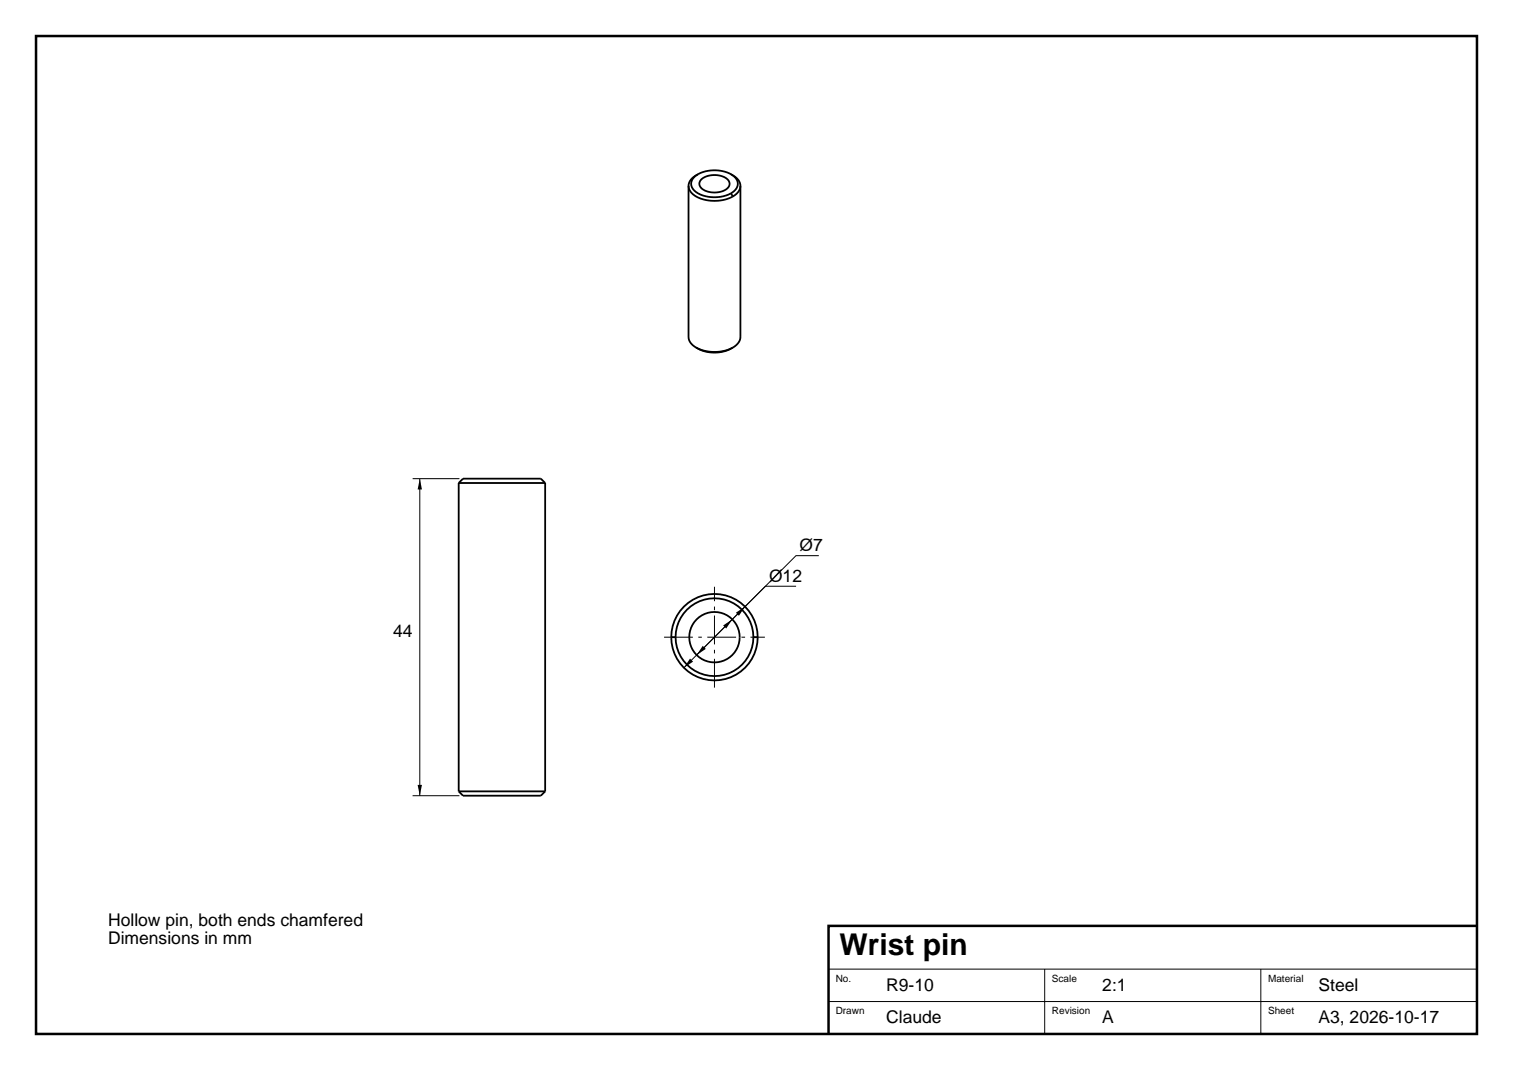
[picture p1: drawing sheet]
<svg xmlns="http://www.w3.org/2000/svg" width="420mm" height="297mm" viewBox="0 0 420 297" stroke-linecap="round" stroke-linejoin="round" font-family="sans-serif">
<path d="M10 10h400v277h-400zM410 257h-180v30" fill="none" stroke="#000" stroke-width=".7" stroke-linecap="butt"/>
<path d="M114.5 132.9h13M116.5 132.9v88M227.3 154.2h-6.3l-27.6 27.6M221 162.7h-8.5l-22.7 22.6M114.5 220.9h13M230 269h180M230 278h180M290 269v18M350 269v18" fill="none" stroke="#000" stroke-width=".28"/>
<g fill="none" stroke="#000" stroke-width=".5">
<path d="M191.1 51.6v41.9a4.3 4.3 0 0 0 3.6 3.6 11.4 11.4 0 0 0 8.7-.6M193.8 48.4l-.9 .5a3.1 3.1 0 0 0-1.7 2.9 3.1 3.1 0 0 0 2 2.7 11.3 11.3 0 0 0 10.2 0M193.8 48.4a9.4 9.4 0 0 1 10.3 1 2.68 2.68 0 0 1-1.2 4.3M193.8 48.4a2.79 2.79 0 0 0-1.9 2.6 2.79 2.79 0 0 0 1.9 2.7 10.1 10.1 0 0 0 9.1 0M194.7 49.8a5.9 5.9 0 0 1 7.5 .3 1.81 1.81 0 0 1-.9 2.6 5.8 5.8 0 0 1-7-1 1.59 1.59 0 0 1 .4-1.9zM202.9 48.4l.8 .5a3.1 3.1 0 0 1 1.8 2.9 3.1 3.1 0 0 1-2.1 2.7M202.9 53.7l.5 .8M205.5 51.6v41.9a3.6 3.6 0 0 1-2.1 3M193.2 96.5a10 10 0 0 0 10.2 0M127.3 134.1h24M127.3 134.1l1.2-1.2h21.6l1.2 1.2M127.3 134.1v85.6"/>
<path d="M151.3 134.1v85.6M186.3 176.9a12 12 0 0 1 12-12 12 12 0 0 1 12 12M186.3 176.9a12 12 0 0 0 12 12 12 12 0 0 0 12-12M186.3 176.9h1.2M187.5 176.9a10.8 10.8 0 0 1 10.8-10.8 10.8 10.8 0 0 1 10.8 10.8M187.5 176.9a10.8 10.8 0 0 0 10.8 10.8 10.8 10.8 0 0 0 10.8-10.8M209.1 176.9h1.2M127.3 219.7h24M127.3 219.7l1.2 1.2h21.6l1.2-1.2"/>
<circle cx="198.3" cy="176.9" r="7"/>
</g>
<path d="M184.3 176.9h28M198.3 190.9v-28" fill="none" stroke="#000" stroke-width=".28" stroke-dasharray="8 1.5 1 1.5" stroke-linecap="butt"/>
<path d="M116.5 132.9l.6 3h-1.2zM200.7 173.6l2.6-1.7-1.7 2.6zM204.3 170.1l2.5-1.7-1.7 2.5zM191.5 182.8l.9 .9-2.6 1.6zM195.1 179.3l.8 .8-2.5 1.7zM115.9 217.9h1.2l-.6 3z" fill="#000"/>
<text font-size="8.3" x="233" y="265">Wrist pin</text>
<g font-size="4.9">
<text x="222" y="153">Ø7</text>
<text x="213.5" y="161.5">Ø12</text>
<text x="109.1" y="176.9">44</text>
<text x="30" y="257">Hollow pin, both ends chamfered</text>
<text x="30" y="262">Dimensions in mm</text>
<text x="246" y="275">R9-10</text>
<text x="306" y="275">2:1</text>
<text x="366" y="275">Steel</text>
<text x="246" y="284">Claude</text>
<text x="306" y="284">A</text>
<text x="366" y="284">A3, 2026-10-17</text>
</g>
<g font-size="2.8">
<text x="232" y="272.5">No.</text>
<text x="292" y="272.5">Scale</text>
<text x="352" y="272.5">Material</text>
<text x="232" y="281.5">Drawn</text>
<text x="292" y="281.5">Revision</text>
<text x="352" y="281.5">Sheet</text>
</g>
</svg>
